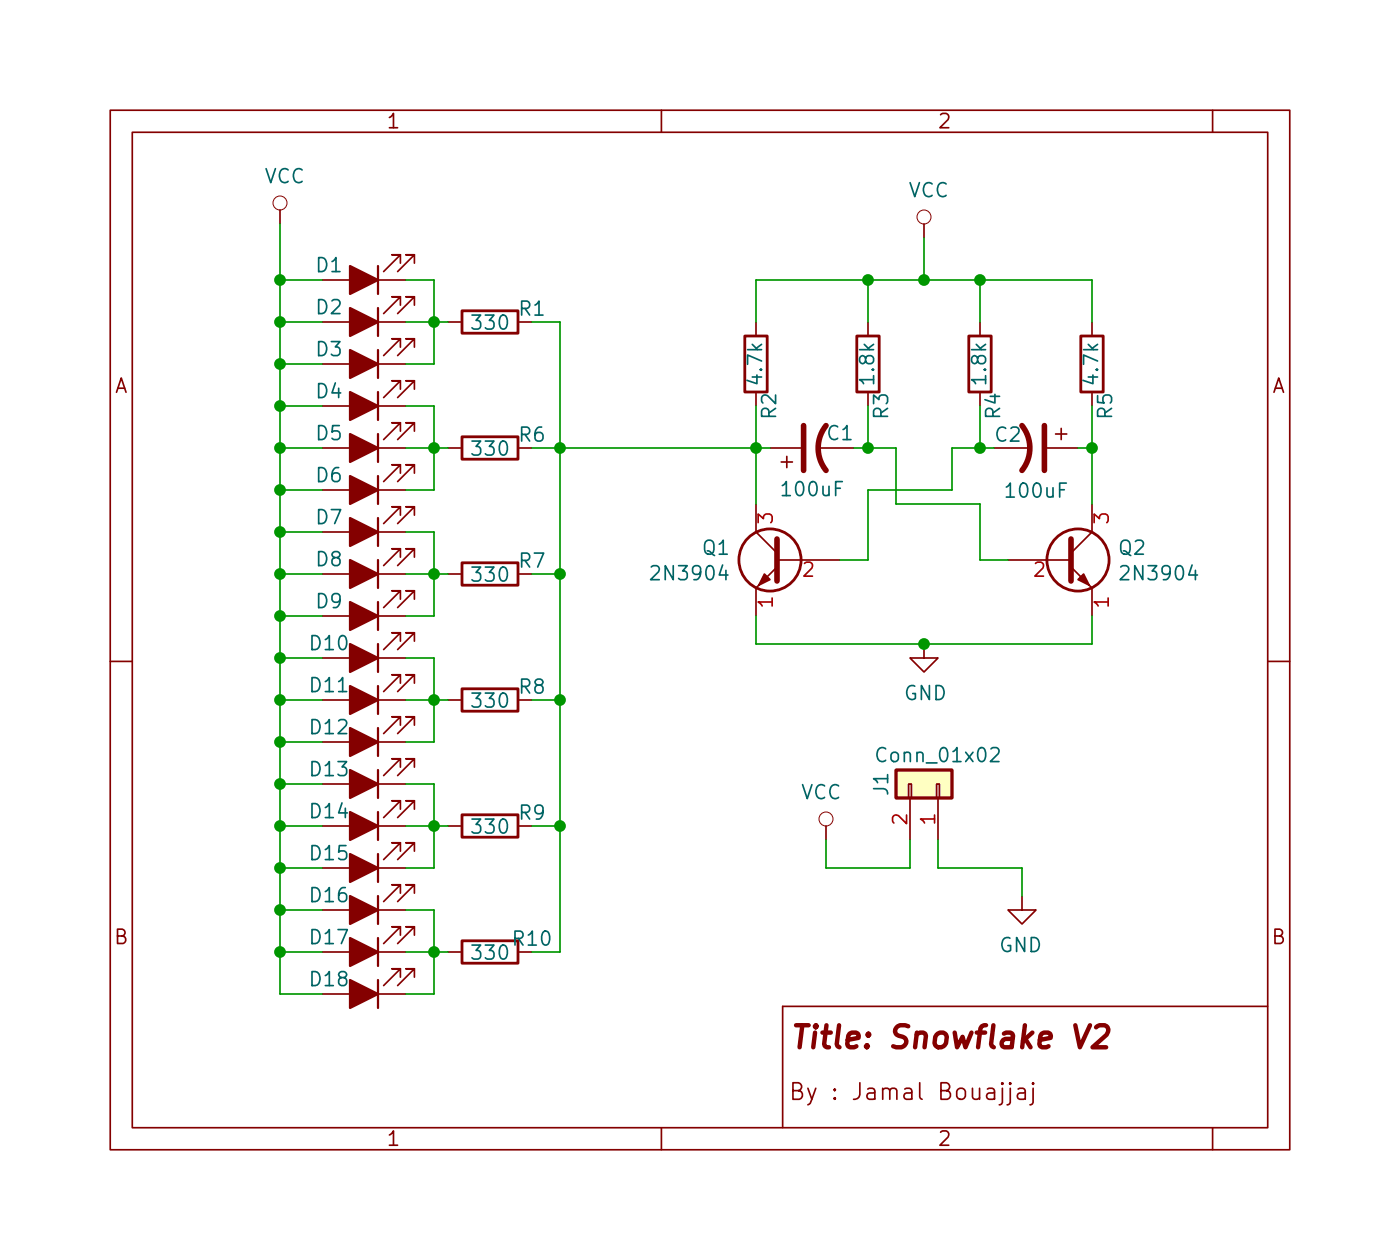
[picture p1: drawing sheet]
<svg xmlns="http://www.w3.org/2000/svg" width="127mm" height="114mm" viewBox="0 0 127 114" stroke-linecap="round" stroke-linejoin="round" font-family="sans-serif">
<g fill="none" stroke="#840000" stroke-width=".15">
<path d="M10 10h107v94.3h-107zM12 12h103v90.3h-103zM25.4 19.1v1.2M60 10v2M110 10v2M29.2 29.2h7.6M29.2 36.8h7.6M29.2 33h7.6M29.2 25.4h7.6M36.3 39.1v-.7h-.7h.7l-1.5 1.5M36.3 35.3v-.8h-.7h.7l-1.5 1.6M36.3 31.5v-.8h-.7h.7l-1.5 1.6"/>
<path d="M36.3 23.9v-.8h-.7h.7l-1.5 1.5M36.3 27.7v-.8h-.7h.7l-1.5 1.5M37.6 39.1v-.7h-.8h.8l-1.5 1.5M37.6 35.3v-.8h-.8h.8l-1.5 1.6M37.6 31.5v-.8h-.8h.8l-1.5 1.6M37.6 23.9v-.8h-.8h.8l-1.5 1.5M37.6 27.7v-.8h-.8h.8l-1.5 1.5M40.6 29.2h1.3M68.6 29.2v1.3M78.7 29.2v1.3M83.8 20.3v1.3M88.9 29.2v1.3"/>
<path d="M95.8 39.4h1M96.3 38.9v1M99.1 29.2v1.3M10 60h2M29.2 44.5h7.6M29.2 40.6h7.6M29.2 59.7h7.6M29.2 55.9h7.6M29.2 52.1h7.6M29.2 48.3h7.6M36.3 42.9v-.7h-.7h.7l-1.5 1.5M36.3 58.2v-.8h-.7h.7l-1.5 1.5"/>
<path d="M36.3 54.4v-.8h-.7h.7l-1.5 1.5M36.3 50.5v-.7h-.7h.7l-1.5 1.5M36.3 46.7v-.7h-.7h.7l-1.5 1.5M37.6 42.9v-.7h-.8h.8l-1.5 1.5M37.6 58.2v-.8h-.8h.8l-1.5 1.5M37.6 54.4v-.8h-.8h.8l-1.5 1.5M37.6 50.5v-.7h-.8h.8l-1.5 1.5M37.6 46.7v-.7h-.8h.8l-1.5 1.5M40.6 40.6h1.3M40.6 52.1h1.3M68.6 45.7v2.6l1.9 1.9M69.8 40.6h2.8"/>
<path d="M70.5 51.4l-1.9 1.9v2.6M70.5 50.8h5.7M70.9 41.9h1M71.4 41.4v1M74.2 40.6h3.3M83.8 58.4v1.3h1.3l-1.3 1.3-1.3-1.3h1.3M90.2 40.6h3.3M91.4 50.8h5.8M95 40.6h2.8M97.2 51.4l1.9 1.9v2.6M99.1 45.7v2.6l-1.9 1.9M115 60h2"/>
<path d="M29.2 63.5h7.6M29.2 67.3h7.6M29.2 74.9h7.6M29.2 78.7h7.6M29.2 71.1h7.6M36.3 62v-.8h-.7h.7l-1.5 1.5M36.3 65.8v-.8h-.7h.7l-1.5 1.5M36.3 73.4v-.8h-.7h.7l-1.5 1.6M36.3 77.2v-.7h-.7h.7l-1.5 1.5M36.3 69.6v-.8h-.7h.7l-1.5 1.6M37.6 62v-.8h-.8h.8l-1.5 1.5M37.6 65.8v-.8h-.8h.8l-1.5 1.5"/>
<path d="M37.6 73.4v-.8h-.8h.8l-1.5 1.6M37.6 77.2v-.7h-.8h.8l-1.5 1.5M37.6 69.6v-.8h-.8h.8l-1.5 1.6M40.6 63.5h1.3M40.6 74.9h1.3M74.9 74.9v1.3M82.4 71.1h.3v1.3h-.3zM82.5 72.4v3.8M85 71.1h.2v1.3h-.2zM85.1 72.4v3.8M29.2 82.6h7.6M29.2 90.2h7.6"/>
<path d="M29.2 86.4h7.6M36.3 81v-.7h-.7h.7l-1.5 1.5M36.3 88.6v-.7h-.7h.7l-1.5 1.5M36.3 84.8v-.7h-.7h.7l-1.5 1.5M37.6 81v-.7h-.8h.8l-1.5 1.5M37.6 88.6v-.7h-.8h.8l-1.5 1.5M37.6 84.8v-.7h-.8h.8l-1.5 1.5M40.6 86.4h1.3M89.6 98.8l.1-.1 .4 .1 .1 .1v.8M90.2 99.1h-.5a.29 .29 0 0 0-.2 .3 .29 .29 0 0 0 .2 .3l.5-.1M90.9 98.7v1.3v.1l-.3 .1M90.9 98.2v.1v.1l.1-.1-.1-.1v.2"/>
<path d="M91.6 98.7v1.3v.1l-.2 .1M91.6 98.2v.1v.1l.1-.1-.1-.1v.2M92.4 98.8l.1-.1 .4 .1 .1 .1v.8M92.7 81.3v1.3h-1.3l1.3 1.2 1.3-1.2h-1.3M93 99.1h-.5a.29 .29 0 0 0-.2 .3 .29 .29 0 0 0 .2 .3l.5-.1M93.7 98.7v1.3l-.1 .1-.2 .1M93.7 98.2l-.1 .1 .1 .1 .1-.1-.1-.1v.2M115 91.3h-44v11M60 102.3v2M110 102.3v2"/>
</g>
<path d="M97.5 93l.5 2 .9-2M99.4 93.2l.3-.2h.5a.45 .45 0 0 1 .3 .6l-.1 .3-1.3 1.1h1.2" fill="none" stroke="#840000" stroke-width=".4"/>
<path d="M81.3 69.9h5.1v2.5h-5.1z" fill="#ffffc2" stroke="#ffffc2" stroke-width=".09"/>
<g fill="none" stroke="#840000" stroke-width=".25">
<path d="M41.9 28.2h5.1v2h-5.1zM41.9 39.6h5.1v2.1h-5.1zM67.6 30.5h2v5.1h-2zM77.7 30.5h2.1v5.1h-2.1zM87.9 30.5h2v5.1h-2zM98 30.5h2.1v5.1h-2.1zM41.9 51.1h5.1v2h-5.1zM41.9 73.9h5.1v2h-5.1zM41.9 62.5h5.1v2h-5.1zM81.3 69.9h5.1v2.5h-5.1zM41.9 85.3h5.1v2.1h-5.1z"/>
<circle cx="69.8" cy="50.8" r="2.82"/>
<circle cx="97.8" cy="50.8" r="2.82"/>
</g>
<path d="M89.9 67.9l.2-.1 .4 .1a.34 .34 0 0 1 .1 .5l-.8 .7h.8" fill="none" stroke="#006464" stroke-width=".15"/>
<g fill="none" stroke="#840000" stroke-width=".2">
<path d="M34.3 24.1v2.6M34.3 27.9v2.6M34.3 31.8v2.5M34.3 35.6v2.5M34.3 39.4v2.5M34.3 43.2v2.5M34.3 47v2.5M34.3 50.8v2.5M34.3 54.6v2.6M34.3 58.4v2.6M34.3 62.2v2.6M34.3 66v2.6"/>
<path d="M34.3 69.9v2.5M34.3 73.7v2.5M34.3 77.5v2.5M34.3 81.3v2.5M34.3 85.1v2.5M34.3 88.9v2.5"/>
</g>
<g fill="#840000" stroke="#840000" stroke-width=".2">
<path d="M31.7 43.2l2.6 1.3-2.6 1.2z"/>
<path d="M31.7 39.4l2.6 1.2-2.6 1.3z"/>
<path d="M31.7 58.4l2.6 1.3-2.6 1.3z"/>
<path d="M31.7 62.2l2.6 1.3-2.6 1.3z"/>
<path d="M31.7 66l2.6 1.3-2.6 1.3z"/>
<path d="M31.7 73.7l2.6 1.2-2.6 1.3z"/>
<path d="M31.7 77.5l2.6 1.2-2.6 1.3z"/>
<path d="M31.7 81.3l2.6 1.3-2.6 1.2z"/>
<path d="M31.7 69.9l2.6 1.2-2.6 1.3z"/>
<path d="M31.7 88.9l2.6 1.3-2.6 1.2z"/>
<path d="M31.7 85.1l2.6 1.3-2.6 1.2z"/>
<path d="M31.7 54.6l2.6 1.3-2.6 1.3z"/>
<path d="M31.7 50.8l2.6 1.3-2.6 1.2z"/>
<path d="M31.7 47l2.6 1.3-2.6 1.2z"/>
<path d="M31.7 35.6l2.6 1.2-2.6 1.3z"/>
<path d="M31.7 31.8l2.6 1.2-2.6 1.3z"/>
<path d="M31.7 24.1l2.6 1.3-2.6 1.3z"/>
<path d="M31.7 27.9l2.6 1.3-2.6 1.3z"/>
</g>
<path d="M72.9 38.6v4.1M74.9 38.6a3.3 3.3 0 0 0 0 4.1M92.7 38.6a3.3 3.3 0 0 1 0 4.1M94.7 38.6v4.1M70.5 48.9v3.8M97.2 48.9v3.8" fill="none" stroke="#840000" stroke-width=".51"/>
<g fill="none" stroke="#840000" stroke-width=".09">
<circle cx="25.4" cy="18.4" r=".63"/>
<circle cx="83.8" cy="19.7" r=".63"/>
<circle cx="74.9" cy="74.3" r=".63"/>
</g>
<g fill="#840000" stroke="#840000" stroke-width=".15">
<path d="M69.3 52.1l.5 .5-1 .5z"/>
<path d="M97.8 52.6l.5-.5 .5 1z"/>
</g>
<g fill="none" stroke="#009600" stroke-width=".15">
<path d="M25.4 25.4h3.8M25.4 20.3v69.9h3.8M25.4 29.2h3.8M25.4 33h3.8M25.4 36.8h3.8M36.8 25.4h2.6v7.6h-2.6M36.8 36.8h2.6v7.7h-2.6M36.8 29.2h3.8M48.3 29.2h2.5v57.2h-2.5M68.6 29.2v-3.8h30.5v3.8M68.6 36.8v8.9M78.7 25.4v3.8"/>
<path d="M78.7 36.8v3.8M83.8 21.6v3.8M88.9 25.4v3.8M88.9 36.8v3.8M99.1 36.8v8.9M25.4 40.6h3.8M25.4 52.1h3.8M25.4 55.9h3.8M25.4 59.7h3.8M25.4 44.5h3.8M25.4 48.3h3.8M36.8 48.3h2.6v7.6h-2.6"/>
<path d="M36.8 59.7h2.6v7.6h-2.6M36.8 40.6h3.8M36.8 52.1h3.8M48.3 40.6h21.5M48.3 52.1h2.5M68.6 55.9v2.5h30.5v-2.5M77.5 40.6h3.8v5.1h7.6v5.1h2.5M90.2 40.6h-3.8v3.9h-7.7v6.3h-2.5M97.8 40.6h1.3M25.4 63.5h3.8M25.4 78.7h3.8M25.4 74.9h3.8"/>
<path d="M25.4 71.1h3.8M25.4 67.3h3.8M36.8 71.1h2.6v7.6h-2.6M36.8 63.5h3.8M36.8 74.9h3.8M48.3 63.5h2.5M48.3 74.9h2.5M74.9 76.2v2.5h7.6v-2.5M85.1 76.2v2.5h7.6v2.6M25.4 86.4h3.8M25.4 82.6h3.8M36.8 82.6h2.6v7.6h-2.6"/>
<path d="M36.8 86.4h3.8"/>
</g>
<g fill="#009600" stroke="#009600" stroke-width=".15">
<circle cx="25.4" cy="29.2" r=".46"/>
<circle cx="25.4" cy="36.8" r=".46"/>
<circle cx="25.4" cy="33" r=".46"/>
<circle cx="25.4" cy="25.4" r=".46"/>
<circle cx="25.4" cy="44.5" r=".46"/>
<circle cx="25.4" cy="40.6" r=".46"/>
<circle cx="25.4" cy="48.3" r=".46"/>
<circle cx="39.4" cy="29.2" r=".46"/>
<circle cx="39.4" cy="40.6" r=".46"/>
<circle cx="50.8" cy="63.5" r=".46"/>
<circle cx="39.4" cy="63.5" r=".46"/>
<circle cx="25.4" cy="59.7" r=".46"/>
<circle cx="25.4" cy="55.9" r=".46"/>
<circle cx="25.4" cy="63.5" r=".46"/>
<circle cx="25.4" cy="67.3" r=".46"/>
<circle cx="39.4" cy="74.9" r=".46"/>
<circle cx="25.4" cy="74.9" r=".46"/>
<circle cx="25.4" cy="82.6" r=".46"/>
<circle cx="25.4" cy="78.7" r=".46"/>
<circle cx="25.4" cy="86.4" r=".46"/>
<circle cx="39.4" cy="86.4" r=".46"/>
<circle cx="25.4" cy="71.1" r=".46"/>
<circle cx="50.8" cy="40.6" r=".46"/>
<circle cx="50.8" cy="52.1" r=".46"/>
<circle cx="25.4" cy="52.1" r=".46"/>
<circle cx="39.4" cy="52.1" r=".46"/>
<circle cx="50.8" cy="74.9" r=".46"/>
<circle cx="68.6" cy="40.6" r=".46"/>
<circle cx="78.7" cy="40.6" r=".46"/>
<circle cx="83.8" cy="58.4" r=".46"/>
<circle cx="99.1" cy="40.6" r=".46"/>
<circle cx="88.9" cy="40.6" r=".46"/>
<circle cx="83.8" cy="25.4" r=".46"/>
<circle cx="78.7" cy="25.4" r=".46"/>
<circle cx="88.9" cy="25.4" r=".46"/>
</g>
<text font-size="2.8" fill="#840000" x="71.5" y="95.1">Title: Snowflake V2</text>
<text font-size="2.1" fill="#840000" x="71.5" y="99.8">By : Jamal Bouajjaj</text>
<g font-size="1.8" fill="#840000">
<text x="35" y="11.6">1</text>
<text x="85" y="11.6">2</text>
<text x="10.3" y="35.6">A</text>
<text x="115.3" y="35.6">A</text>
<text x="10.3" y="85.7">B</text>
<text x="115.3" y="85.7">B</text>
<text x="35" y="104">1</text>
<text x="85" y="104">2</text>
</g>
<g font-size="1.8" fill="#006464">
<text x="24" y="16.6">VCC</text>
<text x="82.4" y="17.9">VCC</text>
<text x="28.7" y="24.7">D1</text>
<text x="28.7" y="28.5">D2</text>
<text x="43" y="29.9">330</text>
<text x="47.1" y="28.6">R1</text>
<text x="28.7" y="32.3">D3</text>
<text x="69.1" y="34.7" transform="rotate(-90 69.1 34.7)">4.7k</text>
<text x="79.3" y="34.7" transform="rotate(-90 79.3 34.7)">1.8k</text>
<text x="89.5" y="34.7" transform="rotate(-90 89.5 34.7)">1.8k</text>
<text x="99.6" y="34.7" transform="rotate(-90 99.6 34.7)">4.7k</text>
<text x="28.7" y="39.9">D5</text>
<text x="28.7" y="36.1">D4</text>
<text x="43" y="41.3">330</text>
<text x="47.1" y="40.1">R6</text>
<text x="70.4" y="38" transform="rotate(-90 70.4 38)">R2</text>
<text x="75.1" y="39.9">C1</text>
<text x="80.6" y="38" transform="rotate(-90 80.6 38)">R3</text>
<text x="90.3" y="40.1">C2</text>
<text x="90.7" y="38" transform="rotate(-90 90.7 38)">R4</text>
<text x="100.9" y="38" transform="rotate(-90 100.9 38)">R5</text>
<text x="28.7" y="43.7">D6</text>
<text x="28.7" y="47.6">D7</text>
<text x="71.1" y="45">100uF</text>
<text x="91.4" y="45.2">100uF</text>
<text x="28.7" y="51.4">D8</text>
<text x="43" y="52.8">330</text>
<text x="47.1" y="51.5">R7</text>
<text x="59.4" y="52.6">2N3904</text>
<text x="63.8" y="50.3">Q1</text>
<text x="101.5" y="50.3">Q2</text>
<text x="102" y="52.6">2N3904</text>
<text x="28.2" y="59">D10</text>
<text x="28.7" y="55.2">D9</text>
<text x="28.2" y="62.8">D11</text>
<text x="43" y="64.2">330</text>
<text x="47.1" y="62.9">R8</text>
<text x="82" y="63.5">GND</text>
<text x="28.2" y="66.6">D12</text>
<text x="28.2" y="70.4">D13</text>
<text x="79.9" y="69.1">Conn_01x02</text>
<text x="28.2" y="74.2">D14</text>
<text x="43" y="75.6">330</text>
<text x="47.1" y="74.4">R9</text>
<text x="72.6" y="72.5">VCC</text>
<text x="80.6" y="72.1" transform="rotate(-90 80.6 72.1)">J1</text>
<text x="28.2" y="78">D15</text>
<text x="28.2" y="81.8">D16</text>
<text x="28.2" y="89.5">D18</text>
<text x="28.2" y="85.7">D17</text>
<text x="43" y="87.1">330</text>
<text x="46.6" y="85.8">R10</text>
<text x="90.6" y="86.4">GND</text>
</g>
<g font-size="1.8" fill="#a90000">
<text x="70.1" y="47.5" transform="rotate(-90 70.1 47.5)">3</text>
<text x="100.6" y="47.5" transform="rotate(-90 100.6 47.5)">3</text>
<text x="72.9" y="52.3">2</text>
<text x="93.8" y="52.3">2</text>
<text x="70.1" y="55.1" transform="rotate(-90 70.1 55.1)">1</text>
<text x="100.6" y="55.1" transform="rotate(-90 100.6 55.1)">1</text>
<text x="82.3" y="74.8" transform="rotate(-90 82.3 74.8)">2</text>
<text x="84.8" y="74.8" transform="rotate(-90 84.8 74.8)">1</text>
</g>
</svg>
